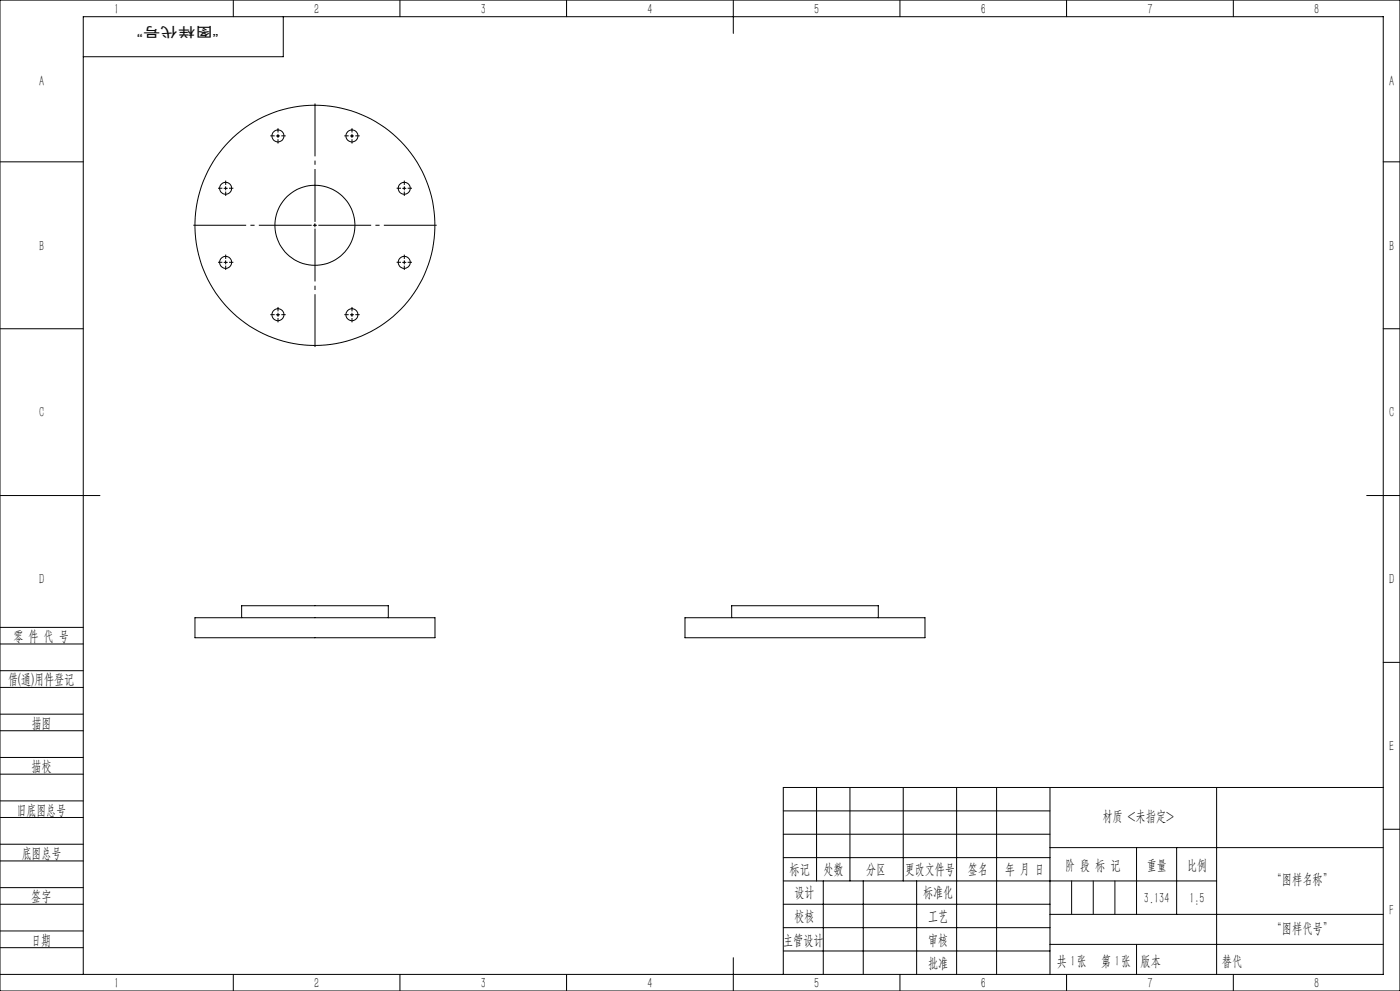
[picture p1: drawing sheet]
<svg xmlns="http://www.w3.org/2000/svg" width="420mm" height="297mm" viewBox="0 0 420 297" stroke-linecap="round" stroke-linejoin="round" font-family="sans-serif">
<g fill="none" stroke="#000" stroke-width=".3">
<path d="M0 0h420v297h-420zM70 0v5M85 5v12h-60M120 0v5M170 0v5M220 0v10M270 0v5M320 0v5M370 0v5M0 48.5h25M67.2 56.4h1M67.7 55.9v1"/>
<path d="M82.9 40.7h1M83.4 40.2v1M105.1 40.7h1M105.6 40.2v1M120.8 56.4h1M121.3 55.9v1M415 48.5h5M67.2 78.6h1M67.7 78.1v1M94 67.5h1M94.5 67v1M120.8 78.6h1"/>
<path d="M121.3 78.1v1M0 98.5h25M82.9 94.3h1M83.4 93.8v1M105.1 94.3h1M105.6 93.8v1M415 98.5h5M0 148.5h30M410 148.5h10M0 193h25M0 188h25M58.5 185.1h72v6h-72z"/>
<path d="M72.5 185.1v-3.6h44v3.6M205.5 185.1h72v6h-72zM219.5 185.1v-3.6h44v3.6M415 198.5h5M0 206h25M0 201h25M0 219h25M0 214h25M0 232h25M0 227h25M245 236v28M255 236v28"/>
<path d="M271 236v28M287 236v56M299 236v56M315 236v56M365 236v56M415 236h-180v56M0 245h25M0 240h25M0 258h25M0 253h25M235 243h80M235 250h80"/>
<path d="M235 257h80M315 254h100M341 254v20M353 254v20M415 248.5h5M0 271h25M0 266h25M0 279h25M235 271h80M235 264h130M235 278h80M247 264v28"/>
<path d="M259 264v28M275 264v28M315 274h100M0 284h25M0 292h415v-287h-390v287M70 292v5M120 292v5M170 292v5M220 287v10M235 285h80M270 292v5M315 283h100"/>
<path d="M320 292v5M370 292v5"/>
<circle cx="67.7" cy="56.4" r="1.8"/>
<circle cx="83.4" cy="40.7" r="1.79"/>
<circle cx="105.6" cy="40.7" r="1.8"/>
<circle cx="121.3" cy="56.4" r="1.8"/>
<circle cx="67.7" cy="78.6" r="1.8"/>
<circle cx="94.5" cy="67.5" r="36"/>
<circle cx="94.5" cy="67.5" r="12"/>
<circle cx="121.3" cy="78.6" r="1.8"/>
<circle cx="83.4" cy="94.3" r="1.79"/>
<circle cx="105.6" cy="94.3" r="1.8"/>
</g>
<path d="M93.5 67.5h-35.5M94.5 66.5v-35.5M94.5 68.5v35.5M95.5 67.5h35.5" fill="none" stroke="#000" stroke-width=".3" stroke-dasharray="30.5 1.3 1.3 1.3" stroke-dashoffset="14.6" stroke-linecap="butt"/>
<g fill="none" stroke="#000" stroke-width=".3" stroke-dasharray="30.5 1.3 1.3 1.3" stroke-linecap="butt">
<path d="M83.4 39.7v-1.3M105.6 39.7v-1.3M66.7 56.4h-1.3M67.7 55.4v-1.3M67.7 57.4v1.3M68.7 56.4h1.3M82.4 40.7h-1.3M83.4 41.7v1.3M84.4 40.7h1.3M104.6 40.7h-1.3M105.6 41.7v1.3M106.6 40.7h1.3"/>
<path d="M120.3 56.4h-1.3M121.3 55.4v-1.3M121.3 57.4v1.3M122.3 56.4h1.3M66.7 78.6h-1.3M67.7 77.6v-1.3M67.7 79.6v1.3M68.7 78.6h1.3M120.3 78.6h-1.3M121.3 77.6v-1.3M121.3 79.6v1.3M122.3 78.6h1.3"/>
<path d="M82.4 94.3h-1.3M83.4 93.3v-1.3M83.4 95.3v1.3M84.4 94.3h1.3M104.6 94.3h-1.3M105.6 93.3v-1.3M105.6 95.3v1.3M106.6 94.3h1.3"/>
</g>
<path d="M321.5 264v10M328 264v10M334.5 264v10M341 283v9" fill="none" stroke="#0a0605" stroke-width=".3"/>
<g font-size="4.4">
<text x="34.2" y="4.2">1</text>
<text x="94.2" y="4.2">2</text>
<text x="144.2" y="4.2">3</text>
<text x="194.2" y="4.2">4</text>
<text x="244.2" y="4.2">5</text>
<text x="294.2" y="4.2">6</text>
<text x="344.2" y="4.2">7</text>
<text x="394.2" y="4.2">8</text>
<text x="11.7" y="25.9">A</text>
<text x="416.7" y="25.9">A</text>
<text x="11.7" y="75.1">B</text>
<text x="416.7" y="75.1">B</text>
<text x="11.7" y="125.1">C</text>
<text x="416.7" y="125.1">C</text>
<text x="11.7" y="175.1">D</text>
<text x="416.7" y="175.1">D</text>
<text x="4" y="192">零 件 代 号</text>
<text x="2.5" y="205.1">借(通)用件登记</text>
<text x="9.5" y="218.1">描图</text>
<text x="416.7" y="225.1">E</text>
<text x="9.5" y="231.1">描校</text>
<text x="5" y="244.2">旧底图总号</text>
<text x="330.7" y="246.2">材质 &lt;未指定&gt;</text>
<text x="6.5" y="257.2">底图总号</text>
<text x="236.9" y="261.9">标记</text>
<text x="247.1" y="261.9">处数</text>
<text x="259.9" y="261.9">分区</text>
<text x="271.5" y="261.9">更改文件号</text>
<text x="290.4" y="261.9">签名</text>
<text x="301.5" y="261.9">年 月 日</text>
<text x="319.5" y="260.6">阶 段 标 记</text>
<text x="344" y="260.6">重量</text>
<text x="356.1" y="260.6">比例</text>
<text x="238.3" y="268.9">设计</text>
<text x="276.9" y="268.9">标准化</text>
<text x="381.5" y="264.8">“图样名称”</text>
<text x="9.4" y="270.1">签字</text>
<text x="343.2" y="270.7">3.134</text>
<text x="356.8" y="270.7">1:5</text>
<text x="416.8" y="274.4">F</text>
<text x="238.3" y="276.1">校核</text>
<text x="278.4" y="276">工艺</text>
<text x="381.5" y="279.6">“图样代号”</text>
<text x="9.4" y="283.2">日期</text>
<text x="234.9" y="283.3">主管设计</text>
<text x="278.4" y="283.3">审核</text>
<text x="278.4" y="290.2">批准</text>
<text x="317.1" y="289.4">共 张</text>
<text x="321.1" y="289.4">1</text>
<text x="330.3" y="289.4">第 张</text>
<text x="334.5" y="289.4">1</text>
<text x="342.1" y="289.4">版本</text>
<text x="34.2" y="296.2">1</text>
<text x="94.2" y="296.2">2</text>
<text x="144.2" y="296.2">3</text>
<text x="194.2" y="296.2">4</text>
<text x="244.2" y="296.2">5</text>
<text x="294.2" y="296.2">6</text>
<text x="344.2" y="296.2">7</text>
<text x="394.2" y="296.2">8</text>
</g>
<text font-size="4.4" fill="#0a0605" x="366.6" y="289.4">替代</text>
<text font-size="4.1" fill="#0a0605" x="65.6" y="8" transform="rotate(-180 65.6 8)">“图样代号”</text>
</svg>
